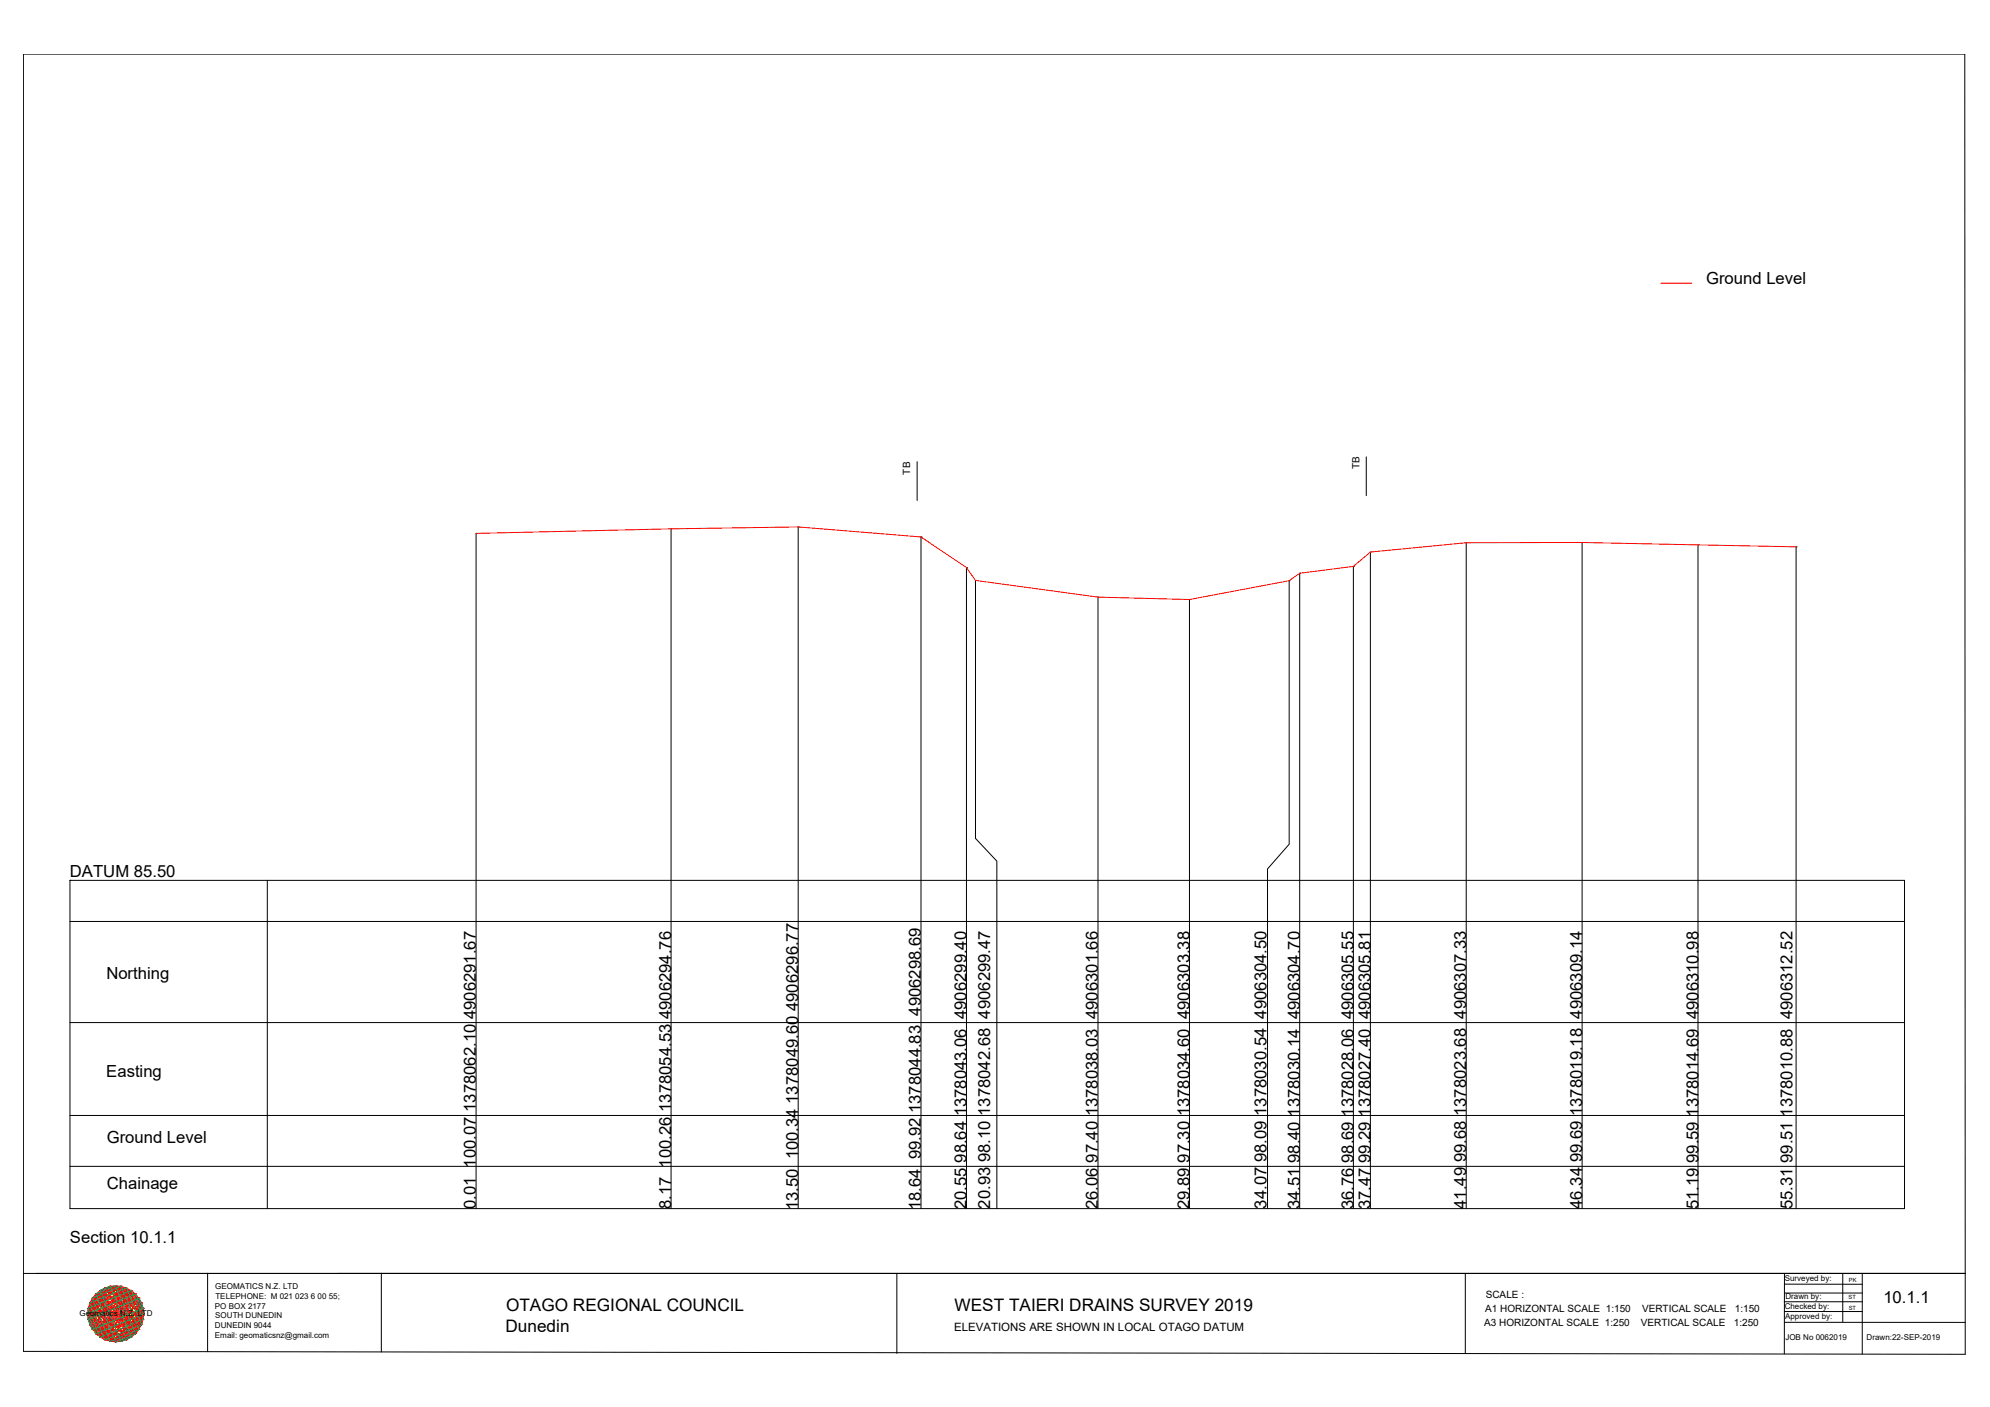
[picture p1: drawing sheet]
<svg xmlns="http://www.w3.org/2000/svg" width="420mm" height="297mm" viewBox="0 0 420 297" stroke-linecap="round" stroke-linejoin="round" font-family="sans-serif">
<!-- layer: 0 -->
<g fill="none" stroke="#000" stroke-width=".21">
<path d="M4.9 11.4h409.9l.1 274.5-410-.6zM193.6 97.5v8.2M288.5 96.4v8.2M100.5 112.6h.1M100.5 112.6v142.6M141.7 111.6h.1M141.7 111.6v143.6M168.5 111.2h.1M168.5 111.2v144M194.5 113.4h.1M194.5 113.4v141.8M204.1 119.8h.1"/>
<path d="M204.1 119.8v135.4M285.7 119.6h.1M285.7 119.6v135.6M289.3 116.5h.1M289.3 116.5v138.7M309.6 114.6h.1M309.6 114.6v140.6M334 114.5h.1M334 114.5v140.7M358.5 115h.1M358.5 115v140.2M379.2 115.4h.1"/>
<path d="M379.2 115.4v139.8M206 122.5v54.5l4.5 4.8v73.4M206 122.5h.1M231.8 126.1h.1M231.8 126.1v129.1M251.1 126.6h.1M251.1 126.6v128.6M272.2 122.6v55.6l-4.6 5.2v71.8M272.2 122.6h.1M274.4 121h.1M274.4 121v134.2M14.8 185.9h.1"/>
<path d="M14.8 185.9h387.3v69.3h-387.3zM14.8 194.5h387.3M56.4 185.9v69.3M14.8 215.9h387.3M14.8 235.5h387.3M14.8 246.2h387.3M4.9 268.8h410M43.8 268.8v16.6M80.5 268.8v16.6M189.4 268.8v16.9M309.4 268.8v17M376.7 274.8h16.5"/>
<path d="M376.7 276.9h16.5M376.7 279.2h38.2M376.8 271.1h16.4M376.8 273h16.4M376.8 268.8l-.1 17M389.1 268.8v10.2M393.2 268.9v17"/>
</g>
<!-- layer: geo -->
<g fill="none" stroke="#545454" stroke-width=".21">
<path d="M18.5 277.4h11.9M18.6 276.2h11.7v2.3h-11.7zM18.9 275.1h11v4.6h-11v-4.6M18.9 275.1h.1M19.5 274.1h9.9v6.6h-9.9zM20.2 273.2h8.4v8.4h-8.4zM21.1 272.4h6.6v9.9h-6.6zM21.1 272.4h.1M22.1 271.9h4.6v11h-4.6zM23.3 271.6l2.3-.1v11.7h-2.3zM24.4 271.4v11.9M29.4 274.1h.1"/>
<path d="M30.3 276.2h.1"/>
</g>
<g fill="none" stroke="#ff0" stroke-width=".21">
<path d="M18.5 277.4l5.9-6 6 6-6 5.8M18.6 277.4l5.8 5.8M18.9 275.1l3.2-3.2 7.8 7.8-3.2 3.2zM20.2 273.2l8.4 8.4M21.1 272.4l8.3 8.3-1.7 1.6-8.2-8.2zM26.7 271.9l3.2 3.2-7.8 7.8-3.2-3.2zM27.7 272.4l1.7 1.7-8.3 8.2-1.6-1.6zM28.6 273.1h.1M28.6 273.2l-8.4 8.4M20.2 281.6h.1M23.3 283.2l-4.7-4.7 7-7 4.7 4.7-7 7M25.6 283.2h.1"/>
<path d="M25.6 283.2l-7-7 4.7-4.7 7 7-4.7 4.7M28.7 281.6h.1"/>
</g>
<g fill="none" stroke="#00b85c" stroke-width=".21">
<path d="M18.5 277.4l10.1-4.2 1.8 4.2-10.2 4.2zM18.6 276.2l9.1-3.8 2.6 6.1-9.2 3.8zM18.6 278.5l10.8-4.4 .9 2.1-10.8 4.5zM18.9 275.1l11 4.6M19.5 274.1l6.1-2.6 3.8 9.2-6.1 2.5zM20.2 273.2l4.2-1.8 4.2 10.2-4.2 1.7zM21.1 272.4l2.2-.9 4.4 10.8-2.1 .9zM22.1 271.9l4.6 11M26.7 271.9l-4.6 11M26.7 271.9l3.2 7.8M26.7 271.9l-7.8 3.2 3.2 7.8M29.9 275.1l-11 4.6"/>
<path d="M29.9 279.7l-7.8 3.2"/>
</g>
<g fill="none" stroke="#f00" stroke-width=".21">
<path d="M18.5 277.4l.4 2.2M18.5 277.4l3.6 5.5M18.5 277.4l8.2 5.5M18.5 277.4l11.4 2.2M18.5 277.4h.1M18.6 276.2l11.7 2.3M18.6 278.5h.1M18.6 276.2h.1M18.6 276.2l.9 4.5M18.6 276.2l4.7 7M18.6 278.5l2.5 3.8M18.6 276.2l9.1 6.1"/>
<path d="M18.6 278.5l7 4.7M18.6 278.5l10.8 2.2M18.9 275.1l-.4 2.3M18.9 275.1h.1M18.9 275.1l1.3 6.5M18.9 275.1l5.5 8.2M18.9 279.6l1.3 2M18.9 279.6l5.5 3.7M18.9 275.1l9.7 6.5M18.9 275.1l11.5 2.3M18.9 279.6l9.7 2M19 279.7h.1"/>
<path d="M19.5 274.1l4.9 3.3M19.5 274.1l1.6 8.2M19.5 274.1l-.9 4.4M19.5 274.1h.1M19.5 274.1l6.1 9.1M19.5 274.1l10.8 2.1M20.2 273.2h.1M20.2 273.2l1.9 9.7M20.2 273.2l6.5 9.7M20.2 273.2l-1.3 1.9M20.2 273.2l9.7 6.4M20.2 273.2l9.7 1.9"/>
<path d="M20.2 273.2l-1.3 6.4M21.1 272.4l3.3 5M21.1 272.4l2.2 10.8M21.1 272.4h.1M21.1 272.4l9.2 6.1M21.1 272.4l-2.5 3.8M21.1 272.4l8.3 1.7M21.1 272.4l-1.6 8.3M22.1 271.9h.1M22.1 271.9l2.3 11.4M22.1 271.9l6.5 9.7M22.1 271.9l-1.9 1.3"/>
<path d="M22.1 271.9l8.3 5.5M22.1 271.9l-3.6 5.5M22.1 271.9l6.5 1.3M22.1 271.9l-1.9 9.7M23.3 271.5h.1M23.3 271.5l1.1 5.9M23.3 271.5l-3.8 2.6M23.3 271.5l-4.7 7M23.3 271.5l4.4 .9M23.3 271.5l-2.2 10.8M23.3 271.5l6.1 9.2M23.3 271.5l7 4.7"/>
<path d="M24.4 271.5h.1M24.4 277.4l1.2 5.8M24.4 277.4l3.3 4.9M24.4 271.4l2.3 11.5M24.4 271.4l-2.3 .5M24.4 271.4l5.5 8.2M24.4 271.4l-5.5 3.7M24.4 271.4l5.5 3.7M24.4 271.4l-5.5 8.2M24.4 271.4l2.3 .5M24.4 271.4l-2.3 11.5M25.6 271.5l-6.1 9.2"/>
<path d="M25.6 271.5h.1M25.6 271.5l-2.3 11.7M25.6 271.5l2.1 10.8M25.6 271.5l-4.5 .9M25.6 271.5l4.7 7M25.6 271.5l-7 4.7M25.6 271.5l3.8 2.6M26.6 271.9h.1M26.7 271.9l1.9 9.7M26.7 271.9l-6.5 1.3M26.7 271.9l3.7 5.5M26.7 271.9l-8.2 5.5"/>
<path d="M26.7 271.9l1.9 1.3M26.7 271.9l-6.5 9.7M26.7 271.9l-2.3 11.4M27.7 272.4h.1M27.7 272.4l1.7 8.3-5-3.3M27.7 272.4l-6.6 9.9M27.7 272.4l-8.2 1.7M27.7 272.4l2.6 3.8M27.7 272.4l-9.1 6.1M27.7 272.4l-2.1 10.8M28.6 273.1h.1M28.6 273.2l1.3 6.5"/>
<path d="M28.6 273.2l-9.7 1.9M28.6 273.2l1.3 1.9M28.6 273.2l-9.7 6.4M28.6 273.2l-6.5 9.7M28.6 273.2l-1.9 9.7M29.4 274.1h.1M29.4 274.1l-9.9 6.6M29.4 274.1l.9 4.4M29.4 274.1l-10.8 2.1M29.4 274.1l-6.1 9.1M29.4 274.1l-1.7 8.2M29.9 275.1h.1"/>
<path d="M29.9 279.6h.1M29.9 275.1l.5 2.3M29.9 275.1l-11.4 2.3M29.9 279.6l-9.7 2M29.9 279.6l-5.5 3.7M29.9 279.6l-1.3 2-1.9 1.3M29.9 275.1l-5.5 8.2M29.9 275.1l-1.3 6.5M29.9 275.1l-9.7 6.5M30.3 276.2h.1M30.3 278.5h.1M30.3 276.2l-11.7 2.3"/>
<path d="M30.3 278.5l-10.8 2.2M30.3 276.2l-9.2 6.1M30.3 278.5l-7 4.7M30.3 276.2l-4.7 7M30.3 278.5l-2.6 3.8M30.3 276.2l-.9 4.5M30.3 277.3h.1M30.4 277.4l-11.5 2.2M30.4 277.4l-8.3 5.5M30.4 277.4l-3.7 5.5M30.4 277.4l-.5 2.2M19.5 280.7l8.2 1.6"/>
<path d="M19.5 280.7h.1M19.5 280.7l3.8 2.5M20.2 281.6l1.9 1.3M20.2 281.6l6.5 1.3M20.3 281.6h.1M21.1 282.3h.1M21.1 282.3l4.5 .9M22.1 282.9l2.3 .4M22.2 282.9h.1M23.3 283.2h.1M24.5 283.3h.1M25.6 283.2h.1"/>
<path d="M26.7 282.9l-2.3 .4M26.7 282.8h.1M27.7 282.3h.1M27.7 282.3l-4.4 .9M28.6 281.6l-6.5 1.3M28.6 281.5h.1M29.4 280.7l-8.3 1.6M29.4 280.7l-3.8 2.5M29.4 280.7h.1"/>
</g>
<!-- layer: 0 -->
<path d="M350.7 59.8h6.5M100.5 112.6l41.2-1 26.8-.4 26 2.2 9.6 6.4 1.9 2.7 25.8 3.6 19.3 .5 21.1-4 2.2-1.6 11.3-1.4 3.6-3.1 20.3-1.9 24.4-.1 45.2 .9" fill="none" stroke="#f00" stroke-width=".21"/>
<g font-size="3.6">
<text x="106.7" y="281.2">Dunedin</text>
<text x="106.8" y="276.9">OTAGO REGIONAL COUNCIL</text>
<text x="201.5" y="276.8">WEST TAIERI DRAINS SURVEY 2019</text>
</g>
<g font-size="3.5">
<text x="360.2" y="59.9">Ground Level</text>
<text x="14.8" y="185.1">DATUM 85.50</text>
<text x="22.5" y="206.6">Northing</text>
<text x="22.4" y="227.3">Easting</text>
<text x="22.5" y="241.3">Ground Level</text>
<text x="22.5" y="251">Chainage</text>
<text x="100.5" y="255.3" transform="rotate(-90 100.5 255.3)">0.01 100.07 1378062.10 4906291.67</text>
<text x="141.7" y="255.3" transform="rotate(-90 141.7 255.3)">8.17 100.26 1378054.53 4906294.76</text>
<text x="168.5" y="255.5" transform="rotate(-90 168.5 255.5)">13.50 100.34 1378049.60 4906296.77</text>
<text x="194.5" y="255.5" transform="rotate(-90 194.5 255.5)">18.64 99.92 1378044.83 4906298.69</text>
<text x="204.1" y="255.3" transform="rotate(-90 204.1 255.3)">20.55 98.64 1378043.06 4906299.40</text>
<text x="209.1" y="255.2" transform="rotate(-90 209.1 255.2)">20.93 98.10 1378042.68 4906299.47</text>
<text x="231.8" y="255.3" transform="rotate(-90 231.8 255.3)">26.06 97.40 1378038.03 4906301.66</text>
<text x="251.1" y="255.3" transform="rotate(-90 251.1 255.3)">29.89 97.30 1378034.60 4906303.38</text>
<text x="267.4" y="255.2" transform="rotate(-90 267.4 255.2)">34.07 98.09 1378030.54 4906304.50</text>
<text x="274.4" y="255.3" transform="rotate(-90 274.4 255.3)">34.51 98.40 1378030.14 4906304.70</text>
<text x="285.7" y="255.3" transform="rotate(-90 285.7 255.3)">36.76 98.69 1378028.06 4906305.55</text>
<text x="289.3" y="255.3" transform="rotate(-90 289.3 255.3)">37.47 99.29 1378027.40 4906305.81</text>
<text x="309.6" y="255.2" transform="rotate(-90 309.6 255.2)">41.49 99.68 1378023.68 4906307.33</text>
<text x="334" y="255.2" transform="rotate(-90 334 255.2)">46.34 99.69 1378019.18 4906309.14</text>
<text x="358.6" y="255.3" transform="rotate(-90 358.6 255.3)">51.19 99.59 1378014.69 4906310.98</text>
<text x="378.5" y="255.3" transform="rotate(-90 378.5 255.3)">55.31 99.51 1378010.88 4906312.52</text>
<text x="14.8" y="262.5">Section 10.1.1</text>
<text x="397.6" y="275">10.1.1</text>
</g>
<text font-size="2.4" x="201.4" y="280.9">ELEVATIONS ARE SHOWN IN LOCAL OTAGO DATUM</text>
<g font-size="2.1">
<text x="192.2" y="100.2" transform="rotate(-90 192.2 100.2)">TB</text>
<text x="287.1" y="99" transform="rotate(-90 287.1 99)">TB</text>
<text x="313.7" y="274">SCALE :</text>
<text x="313.4" y="279.9">A3 HORIZONTAL SCALE 1:250</text>
<text x="313.6" y="276.9">A1 HORIZONTAL SCALE 1:150</text>
<text x="346.5" y="279.9">VERTICAL SCALE</text>
<text x="346.7" y="276.9">VERTICAL SCALE</text>
<text x="366.1" y="279.9">1:250</text>
<text x="366.3" y="276.9">1:150</text>
</g>
<g font-size="1.7">
<text x="45.4" y="272.2">GEOMATICS N.Z. LTD</text>
<text x="45.5" y="274.2">TELEPHONE: M 021 023 6 00 55;</text>
<text x="376.8" y="270.5">Surveyed by:</text>
<text x="377" y="274.3">Drawn by:</text>
<text x="16.8" y="277.9">Geomatics N.Z. LTD</text>
<text x="45.4" y="276.3">PO BOX 2177</text>
<text x="45.4" y="280.4">DUNEDIN 9044</text>
<text x="45.5" y="278.3">SOUTH DUNEDIN</text>
<text x="376.8" y="276.4">Checked by:</text>
<text x="376.9" y="278.6">Approved by:</text>
<text x="45.4" y="282.4">Email: geomaticsnz@gmail.com</text>
<text x="377" y="282.9">JOB No 0062019</text>
<text x="394.1" y="282.9">Drawn:22-SEP-2019</text>
</g>
<g font-size="1.2">
<text x="390.3" y="274.3">ST</text>
<text x="390.4" y="270.6">PK</text>
<text x="390.3" y="276.5">ST</text>
</g>
</svg>
